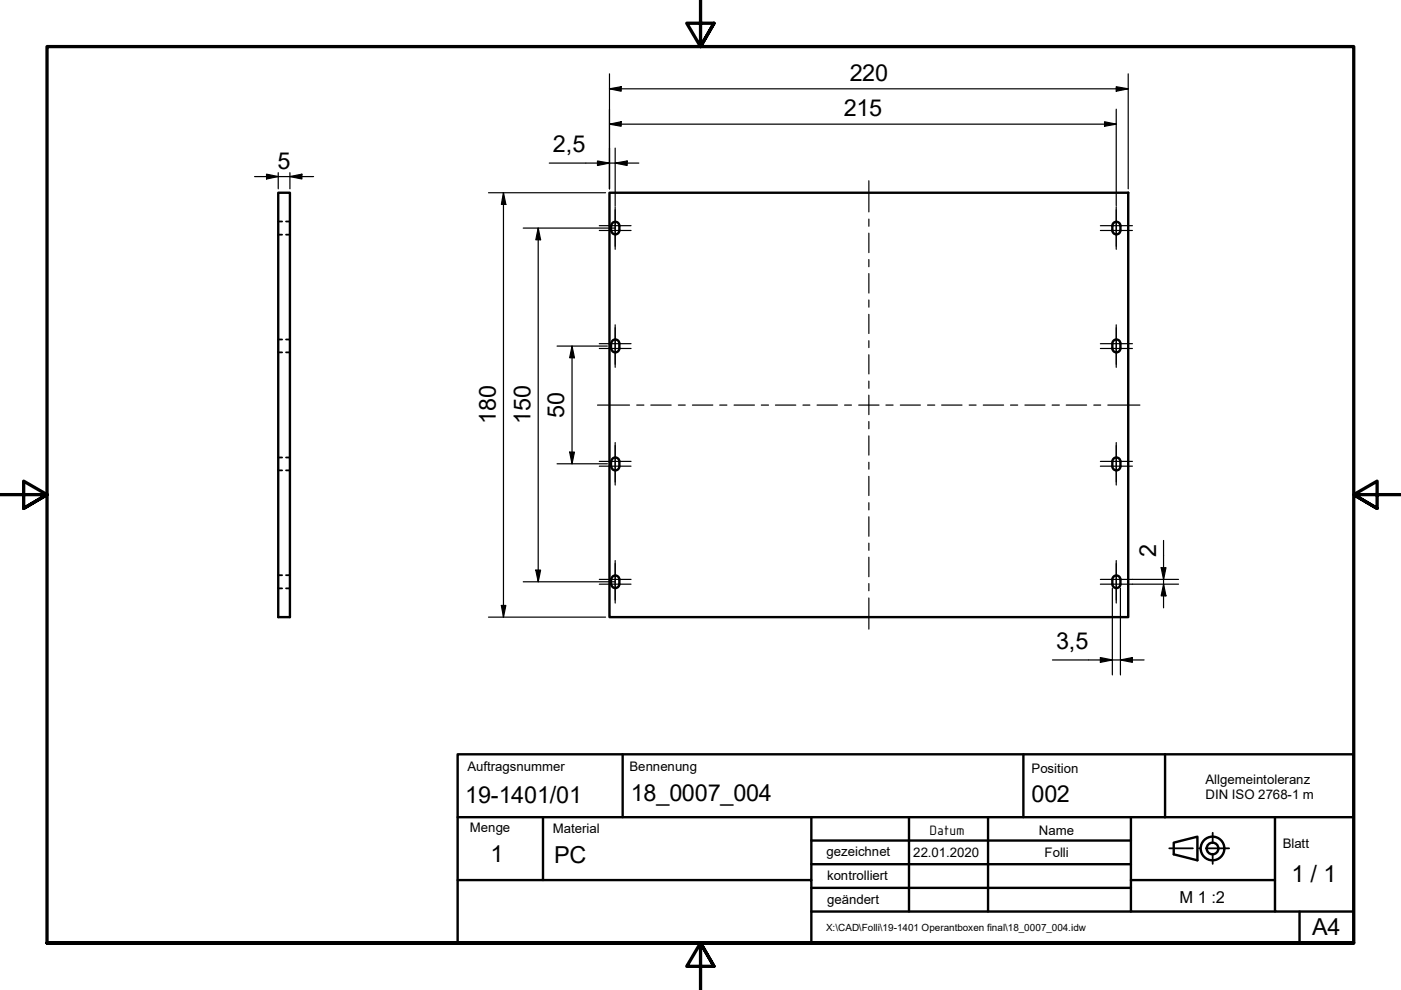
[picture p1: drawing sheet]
<svg xmlns="http://www.w3.org/2000/svg" width="297mm" height="210mm" viewBox="0 0 297 210" stroke-linecap="round" stroke-linejoin="round" font-family="sans-serif">
<!-- layer: Sichtbar (ISO) -->
<g fill="none" stroke="#000" stroke-width=".51">
<path d="M59 40.9h2.5v89.9h-2.5zM129.2 40.9h110v89.9h-110zM129.5 47.9v1M129.6 48.8a.86 .86 0 0 0 .9 .9 .86 .86 0 0 0 .8-.9M129.6 47.9a.86 .86 0 0 1 .9-.9 .86 .86 0 0 1 .8 .9v1M235.8 48.8a.86 .86 0 0 0 .9 .9 .86 .86 0 0 0 .9-.9M235.8 48.9v-1a.86 .86 0 0 1 .9-.9 .86 .86 0 0 1 .9 .9v1M129.5 72.9v1M129.6 73.9a.86 .86 0 0 0 .9 .8 .86 .86 0 0 0 .8-.8M129.6 72.8a.86 .86 0 0 1 .9-.8 .86 .86 0 0 1 .8 .8M131.3 72.9v1M235.8 73.9a.86 .86 0 0 0 .9 .8 .86 .86 0 0 0 .9-.8"/>
<path d="M235.8 72.8a.86 .86 0 0 1 .9-.8 .86 .86 0 0 1 .9 .8M235.8 72.9v1M237.6 72.9v1M129.5 97.8v1M129.6 97.9a.86 .86 0 0 1 .8-.9 .86 .86 0 0 1 .9 .8v1.1a.86 .86 0 0 1-.8 .8 .86 .86 0 0 1-.9-.8M236.1 97.3a.86 .86 0 0 1 .9-.2 .86 .86 0 0 1 .6 .7v1.1a.86 .86 0 0 1-.9 .8 .86 .86 0 0 1-.9-.8v-1zM129.5 122.8v1.1M129.6 123.8a.86 .86 0 0 0 .9 .9 .86 .86 0 0 0 .8-.9M129.6 122.9a.86 .86 0 0 1 .9-.9 .86 .86 0 0 1 .8 .9v1M235.8 123.8a.86 .86 0 0 0 .9 .9 .86 .86 0 0 0 .9-.9M235.8 123.9v-1a.86 .86 0 0 1 .9-.9 .86 .86 0 0 1 .9 .9v1"/>
</g>
<!-- layer: Verdeckt (ISO) -->
<g fill="none" stroke="#000" stroke-width=".38">
<path d="M59 49.8h.8M59 47h.8M60.6 49.8h.9M60.6 47h.9M59 74.7h.8M59 72h.8M60.6 74.7h.9M60.6 72h.9M59 99.7h.8M59 97h.8M60.6 99.7h.9M60.6 97h.9"/>
<path d="M59 124.7h.8M59 122h.8M60.6 124.7h.9M60.6 122h.9"/>
</g>
<!-- layer: Rahmen (ISO) -->
<path d="M148.5 -.1v10l-2.9-5h5.8l-2.9 5 2.9-5M0 104.9h10l-5-2.9v5.8l5-2.9-5 2.9M297 104.9h-10l5-2.9v5.8l-5-2.9 5 2.9M10 199.9v-190h277v190h-277h277M151.4 204.9l-2.9-5 2.9 5h-5.8l2.9-5v10" fill="none" stroke="#000" stroke-width=".7"/>
<!-- layer: Titel (ISO) -->
<path d="M247.9 179.9h5M254.2 179.9h.2M255.7 179.9h4.9M257.1 176.6v2.2M257.1 181v2.2" fill="none" stroke="#000" stroke-width=".38"/>
<g fill="none" stroke="#000" stroke-width=".51">
<path d="M97 159.9h190v40h-190zM132 159.9v13.4M217 159.9v13.4h30M247 159.9v13.4M97 173.3h120M115.1 173.3v13.3M172 178.2h67.8M172 173.3v13.3M192.7 173.3v20M209.5 173.3v20M239.8 173.3v13.3M247 173.3h40"/>
<path d="M248.9 178.7l5-1.3v5l-5-1.3zM270.3 173.3v13.3M97 186.6h75v13.3M172 193.3h67.8M172 188.2h67.8M172 183.2h67.8M270.3 186.6v6.7h16.7M270.3 186.6h-30.5v6.7h30.5M275.5 193.3v6.6"/>
<circle cx="257.1" cy="179.9" r="2.51"/>
<circle cx="257.1" cy="179.9" r="1.24"/>
</g>
<!-- layer: Mittellinie (ISO) -->
<g fill="none" stroke="#000" stroke-width=".25">
<path d="M184.2 38.3v6.6M184.2 46.5v1.5M184.2 49.4v4.2M184.2 55v1.6M184.2 58v4.1M184.2 63.6v1.5M184.2 66.6v4.1M184.2 72.2v1.5M184.2 75.2v4.1M126.7 85.9h6.8M135 85.9h1.5M138 85.9h4.3"/>
<path d="M143.8 85.9h1.5M146.8 85.9h4.3M152.6 85.9h1.5M155.6 85.9h4.4M161.4 85.9h1.5M164.4 85.9h4.3M170.2 85.9h1.5M173.2 85.9h4.3M179.1 85.9h1.4M182.1 85.9h4.3M184.2 80.8v1.5M184.2 83.8v4.1"/>
<path d="M184.2 89.4v1.5M184.2 92.4v4.1M184.2 98v1.5M187.8 85.9h1.6M190.9 85.9h4.2M196.7 85.9h1.5M199.6 85.9h4.4M205.5 85.9h1.4M208.5 85.9h4.3M214.2 85.9h1.6M217.3 85.9h4.3M223.1 85.9h1.5"/>
<path d="M226.1 85.9h4.3M231.9 85.9h1.5M234.9 85.9h6.8M184.2 101v4.1M184.2 106.6v1.5M184.2 109.6v4.1M184.2 115.2v1.5M184.2 118.1v4.2M184.2 123.7v1.6M184.2 126.8v6.6"/>
</g>
<!-- layer: Mittelpunktmarkierung (ISO) -->
<g fill="none" stroke="#000" stroke-width=".25">
<path d="M127.1 47.9h6.7M127.1 48.9h6.7M130.4 44.5v8.4M130.4 43.9v8.3M233.3 47.9h6.8M233.3 48.9h6.8M236.7 44.5v8.4M236.7 43.9v8.3M127.1 72.9h6.7M127.1 73.9h6.7M130.4 69.5v8.4M130.4 68.9v8.4"/>
<path d="M233.3 73.9h6.8M233.3 72.9h6.8M236.7 68.9v8.4M236.7 69.5v8.4M127.1 97.8h6.7M127.1 98.8h6.7M130.4 94.5v8.3M130.4 93.8v8.4M233.3 98.8h6.8M233.3 97.8h6.8M236.7 93.8v8.4M236.7 94.5v8.3"/>
<path d="M130.4 119.5v8.4M130.4 118.8v8.4M236.7 118.8v8.4M236.7 119.5v8.4M127.1 122.8h6.7M127.1 123.9h6.7M233.3 123.9h6.8M233.3 122.8h6.8"/>
</g>
<g fill="none" stroke="#000" stroke-width=".25">
<path d="M129.2 18.8l2.5-.4v.9zM129.2 15.7v24.3M129.2 18.8h110M236.7 18.4l2.5 .4-2.5 .5zM239.2 15.7v24.3M54 37.4h12.5M56.5 36.9l2.5 .5-2.5 .5zM59 36.6v3.4M61.5 37.4l2.5-.5v1zM61.5 36.6v3.4M116.5 34.6h18.9M126.7 34.1l2.5 .5-2.5 .5z"/>
<path d="M129.2 26.3l2.5-.5v1zM129.2 26.3h107.5M130.4 34.6l2.6-.5v1zM130.4 31.4v12.3M234.2 25.8l2.5 .5-2.5 .5zM236.7 23.1v20.6M103.6 40.9h24.8M106.7 40.9l.6 2.4h-1zM106.7 40.9v89.9M110.9 48.4h19.5M114.1 48.4l.5 2.4h-1zM114.1 48.4v75"/>
<path d="M118.1 73.4h10.7M121.3 73.4l.5 2.5h-1zM121.3 73.4v24.9M118.1 98.3h10.7M120.8 95.9h1l-.5 2.4zM246.7 114.6v14.3M103.6 130.8h24.8M106.3 128.4h1l-.6 2.4zM110.9 123.4h19.5M113.6 120.9h1l-.5 2.5zM223.1 139.9h19.5M233.3 139.4l2.5 .5-2.5 .5z"/>
<path d="M235.8 124.7v18.4M237.6 139.9l2.5-.5v1zM237.6 124.7v18.4M240.1 123.9h9.8M240.1 122.8h9.8M246.2 120.4h1l-.5 2.4zM246.7 123.9l.5 2.4h-1z"/>
</g>
<g fill="#000">
<path d="M129.2 18.8l2.5-.4v.9z" fill-rule="evenodd"/>
<path d="M236.7 18.4l2.5 .4-2.5 .5z" fill-rule="evenodd"/>
<path d="M56.5 36.9l2.5 .5-2.5 .5z" fill-rule="evenodd"/>
<path d="M61.5 37.4l2.5-.5v1z" fill-rule="evenodd"/>
<path d="M126.7 34.1l2.5 .5-2.5 .5z" fill-rule="evenodd"/>
<path d="M129.2 26.3l2.5-.5v1z" fill-rule="evenodd"/>
<path d="M130.4 34.6l2.6-.5v1z" fill-rule="evenodd"/>
<path d="M234.2 25.8l2.5 .5-2.5 .5z" fill-rule="evenodd"/>
<path d="M106.7 40.9l.6 2.4h-1z" fill-rule="evenodd"/>
<path d="M114.1 48.4l.5 2.4h-1z" fill-rule="evenodd"/>
<path d="M121.3 73.4l.5 2.5h-1z" fill-rule="evenodd"/>
<path d="M120.8 95.9h1l-.5 2.4z" fill-rule="evenodd"/>
<path d="M106.3 128.4h1l-.6 2.4z" fill-rule="evenodd"/>
<path d="M113.6 120.9h1l-.5 2.5z" fill-rule="evenodd"/>
<path d="M237.6 139.9l2.5-.5v1z" fill-rule="evenodd"/>
<path d="M246.2 120.4h1l-.5 2.4z" fill-rule="evenodd"/>
<path d="M246.7 123.9l.5 2.4h-1z" fill-rule="evenodd"/>
<path d="M233.3 139.4l2.5 .5-2.5 .5z" fill-rule="evenodd"/>
</g>
<g font-size="5">
<text x="180.1" y="17.2">220</text>
<text x="178.9" y="24.6">215</text>
<text x="58.9" y="35.8">5</text>
<text x="117.2" y="32.3">2,5</text>
<text x="105.1" y="90" transform="rotate(-90 105.1 90)">180</text>
<text x="112.5" y="90" transform="rotate(-90 112.5 90)">150</text>
<text x="119.6" y="88.6" transform="rotate(-90 119.6 88.6)">50</text>
<text x="245.1" y="118.1" transform="rotate(-90 245.1 118.1)">2</text>
<text x="223.9" y="137.6">3,5</text>
<text x="98.6" y="170.3">19-1401/01</text>
<text x="133.7" y="169.9">18_0007_004</text>
<text x="218.7" y="170">002</text>
<text x="104" y="182.7">1</text>
<text x="117.5" y="182.9">PC</text>
<text x="273.8" y="187">1 / 1</text>
<text x="278.2" y="198.2">A4</text>
</g>
<text font-size="3.5" x="250.1" y="191.4">M 1 :2</text>
<text font-size="3.1" x="197.1" y="176.9">Datum</text>
<g font-size="2.8">
<text x="99.1" y="163.5">Auftragsnummer</text>
<text x="133.5" y="163.4">Bennenung</text>
<text x="218.7" y="163.8">Position</text>
<text x="255.6" y="166.3">Allgemeintoleranz</text>
<text x="255.6" y="169.5">DIN ISO 2768-1 m</text>
<text x="99.6" y="176.5">Menge</text>
<text x="117.2" y="176.6">Material</text>
<text x="220.3" y="177">Name</text>
<text x="272" y="179.8">Blatt</text>
<text x="175.3" y="181.5">gezeichnet</text>
<text x="193.6" y="181.6">22.01.2020</text>
<text x="221.5" y="181.7">Folli</text>
<text x="175.4" y="186.5">kontrolliert</text>
<text x="175.4" y="191.6">geändert</text>
</g>
<text font-size="2.1" x="175.1" y="197.3">X:\CAD\Folli\19-1401 Operantboxen final\18_0007_004.idw</text>
</svg>
